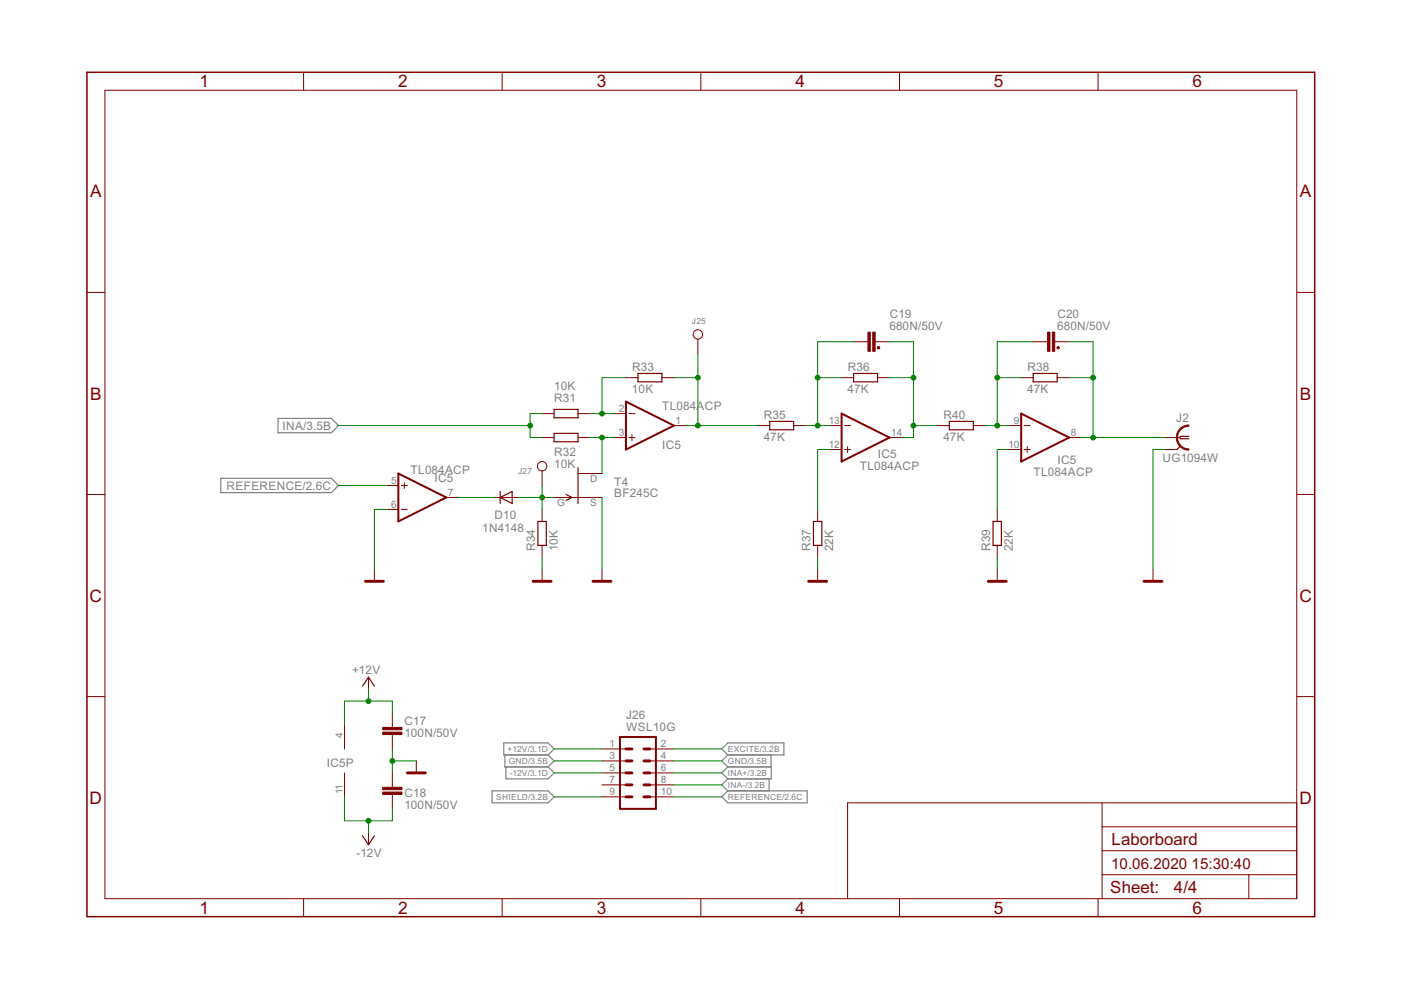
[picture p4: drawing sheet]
<svg xmlns="http://www.w3.org/2000/svg" width="297mm" height="210mm" viewBox="0 0 297 210" stroke-linecap="round" stroke-linejoin="round" font-family="sans-serif">
<g fill="none" stroke="#808080" stroke-width=".25">
<path d="M58.9 88.7h11.4l1.5 1.5-1.5 1.6h-11.4zM46.8 101.4h23.5l1.5 1.5-1.5 1.6h-23.5zM106.8 157.5h9.4l1.3 1.3-1.3 1.3h-9.4zM153 158.8l1.3-1.3h11.9v2.6h-11.9zM104.3 167.7h11.9l1.3 1.3-1.3 1.2h-11.9zM107 160.1v2.5h9.2M107.3 162.6v2.5h8.9l1.3-1.2-1.3-1.3M116.2 160.1l1.3 1.2-1.3 1.3M153 169l1.3-1.3h16.8v2.5h-16.8zM154.3 162.6h9.2v2.5h-9.2M154.3 160.1l-1.3 1.2 1.3 1.3M154.3 162.6l-1.3 1.3 1.3 1.2"/>
<path d="M154.3 165.1l-1.3 1.3 1.3 1.3M163.1 165.1v2.6M163.5 160.1v2.5"/>
</g>
<g fill="none" stroke="#800000" stroke-width=".21">
<path d="M22.2 19.1h252.7v171.4h-252.7zM64.4 15.3v3.8M106.5 15.3v3.8M148.6 15.3v3.8M190.7 15.3v3.8M232.8 15.3v3.8M18.4 62h3.8M148 71.9v3.1M181 72.5h3M185.5 72.5h3.1M219.1 72.5h3M223.6 72.5h3.1"/>
<path d="M274.9 62h3.8M114.9 92.8h2.6M114.9 87.7h2.6M114.9 99.8v3.1M122.6 92.8h2.5M122.6 87.7h2.5M130.2 92.8h2.5M130.2 87.7h2.5M132.7 80.1h2.6M133.3 92.8h1.3M133.3 87.7h1.3M134 92.1v1.3"/>
<path d="M140.3 80.1h2.6M142.9 90.2h2.5M160.7 90.2h2.5M168.3 90.2h2.5M175.9 90.2h2.5M175.9 95.3h2.5M178.4 80.1h2.6M179.1 90.2h1.2M179.1 95.3h1.2M179.7 94.7v1.2M186.1 80.1h2.5M188.6 92.8h2.5"/>
<path d="M198.7 90.2h2.6M206.4 90.2h2.5M214 90.2h2.5M214 95.3h2.5M216.5 80.1h2.6M217.1 90.2h1.3M217.1 95.3h1.3M217.8 94.7v1.2M224.1 80.1h2.6M226.7 92.8h2.5M247 92.8h3M247 95.3h2.5"/>
<path d="M18.4 104.8h3.8M81.9 102.9h2.6M81.9 108h2.6M85.1 102.9h1.3M85.1 108h1.3M85.7 102.3v1.3M94.6 105.5h2.6M104.8 105.5h5.1M114.9 108v2.6M114.9 115.6v2.6M117.5 105.5h10.1M122.6 100.4h5"/>
<path d="M173.4 108v2.6M173.4 115.6v2.6M211.4 108v2.6M211.4 115.6v2.6M274.9 104.8h3.8M79.4 120.7v2.6M114.9 120.7v2.6M127.6 120.7v2.6M173.4 120.7v2.6M211.4 120.7v2.6M244.5 120.7v2.6M18.4 147.7h3.8"/>
<path d="M73 153.7v5.1M78.1 143.6v2.5M83.2 151.2v3M83.2 155.7v3.1M127.6 158.8h5.1M137.8 158.8h5.1M274.9 147.7h3.8M73 163.9v5.1M78.1 176.6v2.5M83.2 163.9v3M83.2 168.4v3.1M88.3 161.3v2.6"/>
<path d="M127.6 161.3h5.1M127.6 163.9h5.1M127.6 166.4h5.1M127.6 169h5.1M137.8 161.3h5.1M137.8 163.9h5.1M137.8 166.4h5.1M137.8 169h5.1M233.7 170.2v20.3M233.7 175.3h41.2M274.9 170.2h-95.2v20.3M64.4 190.5v3.9"/>
<path d="M106.5 190.5v3.9M148.6 190.5v3.9M190.7 190.5v3.9M232.8 190.5v3.9M233.7 185.5h41.2M233.7 180.4h41.2M264.8 185.5v5"/>
<circle cx="148" cy="70.9" r=".99"/>
<circle cx="114.9" cy="98.8" r=".99"/>
</g>
<path d="M18.4 15.3h260.3v179.1h-260.3z" fill="none" stroke="#800000" stroke-width=".32"/>
<path d="M132.7 85.2l10.2 5-10.2 5.1zM178.4 87.7l10.2 5.1-10.2 5.1zM216.5 87.7l10.2 5.1-10.2 5.1zM84.5 100.4l10.1 5.1-10.1 5.1zM131.4 156.3h7.7v15.2h-7.7z" fill="none" stroke="#800000" stroke-width=".42"/>
<g fill="#800000" stroke="#800000" stroke-width=".21">
<path d="M81.2 155.2h4v.5h-4z"/>
<path d="M81.2 154.2h4v.5h-4z"/>
<path d="M81.2 167.9h4v.5h-4z"/>
<path d="M81.2 166.9h4v.5h-4z"/>
<path d="M184 70.4h.5v4.1h-.5z"/>
<path d="M185 70.4h.5v4.1h-.5z"/>
<path d="M222.1 70.4h.5v4.1h-.5z"/>
<path d="M223.1 70.4h.5v4.1h-.5z"/>
</g>
<g fill="none" stroke="#800000" stroke-width=".61">
<path d="M77.5 123.3h3.8M113 123.3h3.8M125.7 123.3h3.8M171.4 123.3h3.9M209.5 123.3h3.8M242.5 123.3h3.9M132.7 158.8h1.3M136.5 158.8h1.3M86.4 163.9h3.8M132.7 163.9h1.3M132.7 161.3h1.3M132.7 166.4h1.3"/>
<path d="M132.7 169h1.3M136.5 163.9h1.3M136.5 161.3h1.3M136.5 166.4h1.3M136.5 169h1.3"/>
</g>
<g fill="none" stroke="#800000" stroke-width=".25">
<path d="M135.3 79.2h5v1.8h-5zM181 79.2h5.1v1.8h-5.1zM219.1 79.2h5v1.8h-5zM117.5 86.8h5.1v1.8h-5.1zM117.5 91.9h5.1v1.8h-5.1zM122.6 99.1v7.6M163.2 89.3h5.1v1.8h-5.1zM201.3 89.3h5.1v1.8h-5.1zM250.3 94.6l-.8 .7M252.1 92.5h-1.8l-.3 .3 .3 .2h1.8M106 105.5l2.6-1.3v2.5zM106 104.2v2.5"/>
<path d="M114 110.6h1.8v5h-1.8zM120 104.8l1.3 .7-1.3 .6M172.5 110.6h1.7v5h-1.7zM210.5 110.6h1.8v5h-1.8zM76.9 145.5l1.2-1.9 1.3 1.9M76.9 177.2l1.2 1.9 1.3-1.9"/>
</g>
<g fill="#800000" stroke="#800000" stroke-width=".21">
<path d="M250.3 90.8l1.1-.6 .7-.1v.3a2.41 2.41 0 0 0-2.4 2.4 2.41 2.41 0 0 0 2.4 2.4v.2a2.68 2.68 0 0 1-2.5-1.7 2.68 2.68 0 0 1 .7-2.9z" fill-rule="evenodd"/>
<circle cx="186.3" cy="73.7" r=".25"/>
<circle cx="224.3" cy="73.7" r=".25"/>
</g>
<g fill="none" stroke="#008000" stroke-width=".21">
<path d="M148 75v15.2M181 72.5h-7.6v17.7M188.6 72.5h5.1v20.3h-2.6M219.1 72.5h-7.7v17.7M226.7 72.5h5.1v20.3M71.8 90.2h40.6M114.9 87.7h-2.5v5.1h2.5M125.1 87.7h5.1M125.1 92.8h5.1M127.6 92.8v7.6M132.7 80.1h-5.1v7.6M142.9 80.1h5.1"/>
<path d="M145.4 90.2h15.3M170.8 90.2h5.1M173.4 80.1h5M175.9 95.3h-2.5v12.7M188.6 80.1h5.1M193.7 90.2h5M208.9 90.2h5.1M211.4 80.1h5.1M214 95.3h-2.6v12.7M226.7 80.1h5.1M229.2 92.8h17.8M247 95.3h-2.5v25.4"/>
<path d="M71.8 102.9h10.1M81.9 108h-2.5v12.7M97.2 105.5h7.6M109.9 105.5h7.6M114.9 102.9v5.1M114.9 118.2v2.5M127.6 105.5v15.2M173.4 118.2v2.5M211.4 118.2v2.5M78.1 146.1v2.6M83.2 151.2v-2.5h-10.2v5M83.2 158.8v5.1"/>
<path d="M117.5 158.8h10.1M142.9 158.8h10.1M73 169v5h10.2v-2.5M78.1 174v2.6M83.2 161.3h5.1M117.5 161.3h10.1M117.5 163.9h10.1M117.5 169h10.1M142.9 161.3h10.1M142.9 163.9h10.1M142.9 169h10.1M142.9 166.4h10.1"/>
</g>
<g fill="#008000" stroke="#008000" stroke-width=".21">
<circle cx="83.2" cy="161.3" r=".51"/>
<circle cx="78.1" cy="148.7" r=".51"/>
<circle cx="78.1" cy="174" r=".51"/>
<circle cx="127.6" cy="87.7" r=".51"/>
<circle cx="148" cy="90.2" r=".51"/>
<circle cx="148" cy="80.1" r=".51"/>
<circle cx="127.6" cy="92.8" r=".51"/>
<circle cx="114.9" cy="105.5" r=".51"/>
<circle cx="112.4" cy="90.2" r=".51"/>
<circle cx="173.4" cy="90.2" r=".51"/>
<circle cx="173.4" cy="80.1" r=".51"/>
<circle cx="193.7" cy="80.1" r=".51"/>
<circle cx="193.7" cy="90.2" r=".51"/>
<circle cx="211.4" cy="90.2" r=".51"/>
<circle cx="211.4" cy="80.1" r=".51"/>
<circle cx="231.8" cy="80.1" r=".51"/>
<circle cx="231.8" cy="92.8" r=".51"/>
</g>
<g font-size="4.1" fill="#800000">
<text x="42.3" y="18.5">1</text>
<text x="84.4" y="18.5">2</text>
<text x="126.5" y="18.5">3</text>
<text x="168.6" y="18.5">4</text>
<text x="210.7" y="18.5">5</text>
<text x="252.9" y="18.5">6</text>
<text x="19.1" y="41.9">A</text>
<text x="275.6" y="41.9">A</text>
<text x="19.1" y="84.7">B</text>
<text x="275.6" y="84.7">B</text>
<text x="19" y="127.6">C</text>
<text x="275.5" y="127.6">C</text>
<text x="19" y="170.4">D</text>
<text x="275.5" y="170.4">D</text>
<text x="42.3" y="193.7">1</text>
<text x="84.4" y="193.7">2</text>
<text x="126.5" y="193.7">3</text>
<text x="168.6" y="193.7">4</text>
<text x="210.7" y="193.7">5</text>
<text x="252.9" y="193.7">6</text>
</g>
<g font-size="4" fill="#800000">
<text x="235.6" y="179.1">Laborboard</text>
<text x="235.4" y="189.4">Sheet:</text>
<text x="248.9" y="189.3">4/4</text>
</g>
<g font-size="3.6" fill="#800000">
<text x="235.6" y="184.2">10.06.2020</text>
<text x="252.6" y="184.2">15:30:40</text>
</g>
<g font-size="2.8" fill="#808080">
<text x="188.6" y="69.9">680N/50V</text>
<text x="188.6" y="67.4">C19</text>
<text x="224.1" y="69.9">680N/50V</text>
<text x="224.2" y="67.4">C20</text>
<text x="117.5" y="82.6">10K</text>
<text x="134" y="83.4">10K</text>
<text x="134" y="78.6">R33</text>
<text x="179.7" y="83.4">47K</text>
<text x="179.7" y="78.6">R36</text>
<text x="217.8" y="83.4">47K</text>
<text x="217.8" y="78.6">R38</text>
<text x="117.5" y="85.2">R31</text>
<text x="140.4" y="86.9">TL084ACP</text>
<text x="162" y="88.7">R35</text>
<text x="200.1" y="88.7">R40</text>
<text x="249.4" y="89.5">J2</text>
<text x="59.9" y="91.1">INA/3.5B</text>
<text x="140.4" y="95.2">IC5</text>
<text x="161.9" y="93.5">47K</text>
<text x="200" y="93.5">47K</text>
<text x="87" y="100.4">TL084ACP</text>
<text x="117.5" y="99.1">10K</text>
<text x="117.5" y="96.6">R32</text>
<text x="182.3" y="99.6">TL084ACP</text>
<text x="186.1" y="97.1">IC5</text>
<text x="219.1" y="100.9">TL084ACP</text>
<text x="224.2" y="98.4">IC5</text>
<text x="246.5" y="97.9">UG1094W</text>
<text x="48" y="103.8">REFERENCE/2.6C</text>
<text x="92.1" y="102.3">IC5</text>
<text x="130.2" y="105.5">BF245C</text>
<text x="130.2" y="103.1">T4</text>
<text x="102.2" y="112.9">1N4148</text>
<text x="104.8" y="110.1">D10</text>
<text x="113.4" y="116.9" transform="rotate(-90 113.4 116.9)">R34</text>
<text x="118.2" y="116.9" transform="rotate(-90 118.2 116.9)">10K</text>
<text x="171.9" y="116.9" transform="rotate(-90 171.9 116.9)">R37</text>
<text x="176.7" y="116.9" transform="rotate(-90 176.7 116.9)">22K</text>
<text x="209.9" y="116.9" transform="rotate(-90 209.9 116.9)">R39</text>
<text x="214.7" y="116.9" transform="rotate(-90 214.7 116.9)">22K</text>
<text x="74.6" y="142.8">+12V</text>
<text x="85.8" y="153.7">C17</text>
<text x="132.8" y="155">WSL10G</text>
<text x="132.8" y="152.5">J26</text>
<text x="85.7" y="156.3">100N/50V</text>
<text x="69.3" y="162.6">IC5P</text>
<text x="85.7" y="171.5">100N/50V</text>
<text x="85.8" y="169">C18</text>
<text x="75.6" y="181.7">-12V</text>
</g>
<g font-size="2.4" fill="#808080">
<text x="131.2" y="87.3">2</text>
<text x="143.2" y="89.9">1</text>
<text x="175.7" y="89.9">13</text>
<text x="215" y="89.9">9</text>
<text x="131.2" y="92.4">3</text>
<text x="175.7" y="95">12</text>
<text x="188.9" y="92.4">14</text>
<text x="213.8" y="95">10</text>
<text x="227" y="92.4">8</text>
<text x="82.9" y="107.7">6</text>
<text x="82.9" y="102.6">5</text>
<text x="95" y="105.1">7</text>
<text x="118.2" y="107.4">G</text>
<text x="125.1" y="102.3">D</text>
<text x="125.1" y="107.4">S</text>
<text x="72.7" y="156.5" transform="rotate(-90 72.7 156.5)">4</text>
<text x="129.2" y="158.4">1</text>
<text x="129.2" y="161">3</text>
<text x="140.1" y="158.4">2</text>
<text x="140.1" y="161">4</text>
<text x="129.2" y="163.5">5</text>
<text x="129.2" y="166.1">7</text>
<text x="140.1" y="163.5">6</text>
<text x="140.1" y="166.1">8</text>
<text x="72.7" y="168.4" transform="rotate(-90 72.7 168.4)">11</text>
<text x="129.2" y="168.6">9</text>
<text x="140.1" y="168.6">10</text>
</g>
<g font-size="2" fill="#808080">
<text x="146.7" y="68.7">J25</text>
<text x="109.9" y="100.4">J27</text>
<text x="107.6" y="159.4">+12V/3.1D</text>
<text x="107.9" y="162">GND/3.5B</text>
<text x="154.3" y="162">GND/3.5B</text>
<text x="154.3" y="159.4">EXCITE/3.2B</text>
<text x="108.1" y="164.5">-12V/3.1D</text>
<text x="154.3" y="164.5">INA+/3.2B</text>
<text x="154.3" y="167.1">INA-/3.2B</text>
<text x="105.2" y="169.6">SHIELD/3.2B</text>
<text x="154.3" y="169.6">REFERENCE/2.6C</text>
</g>
</svg>
